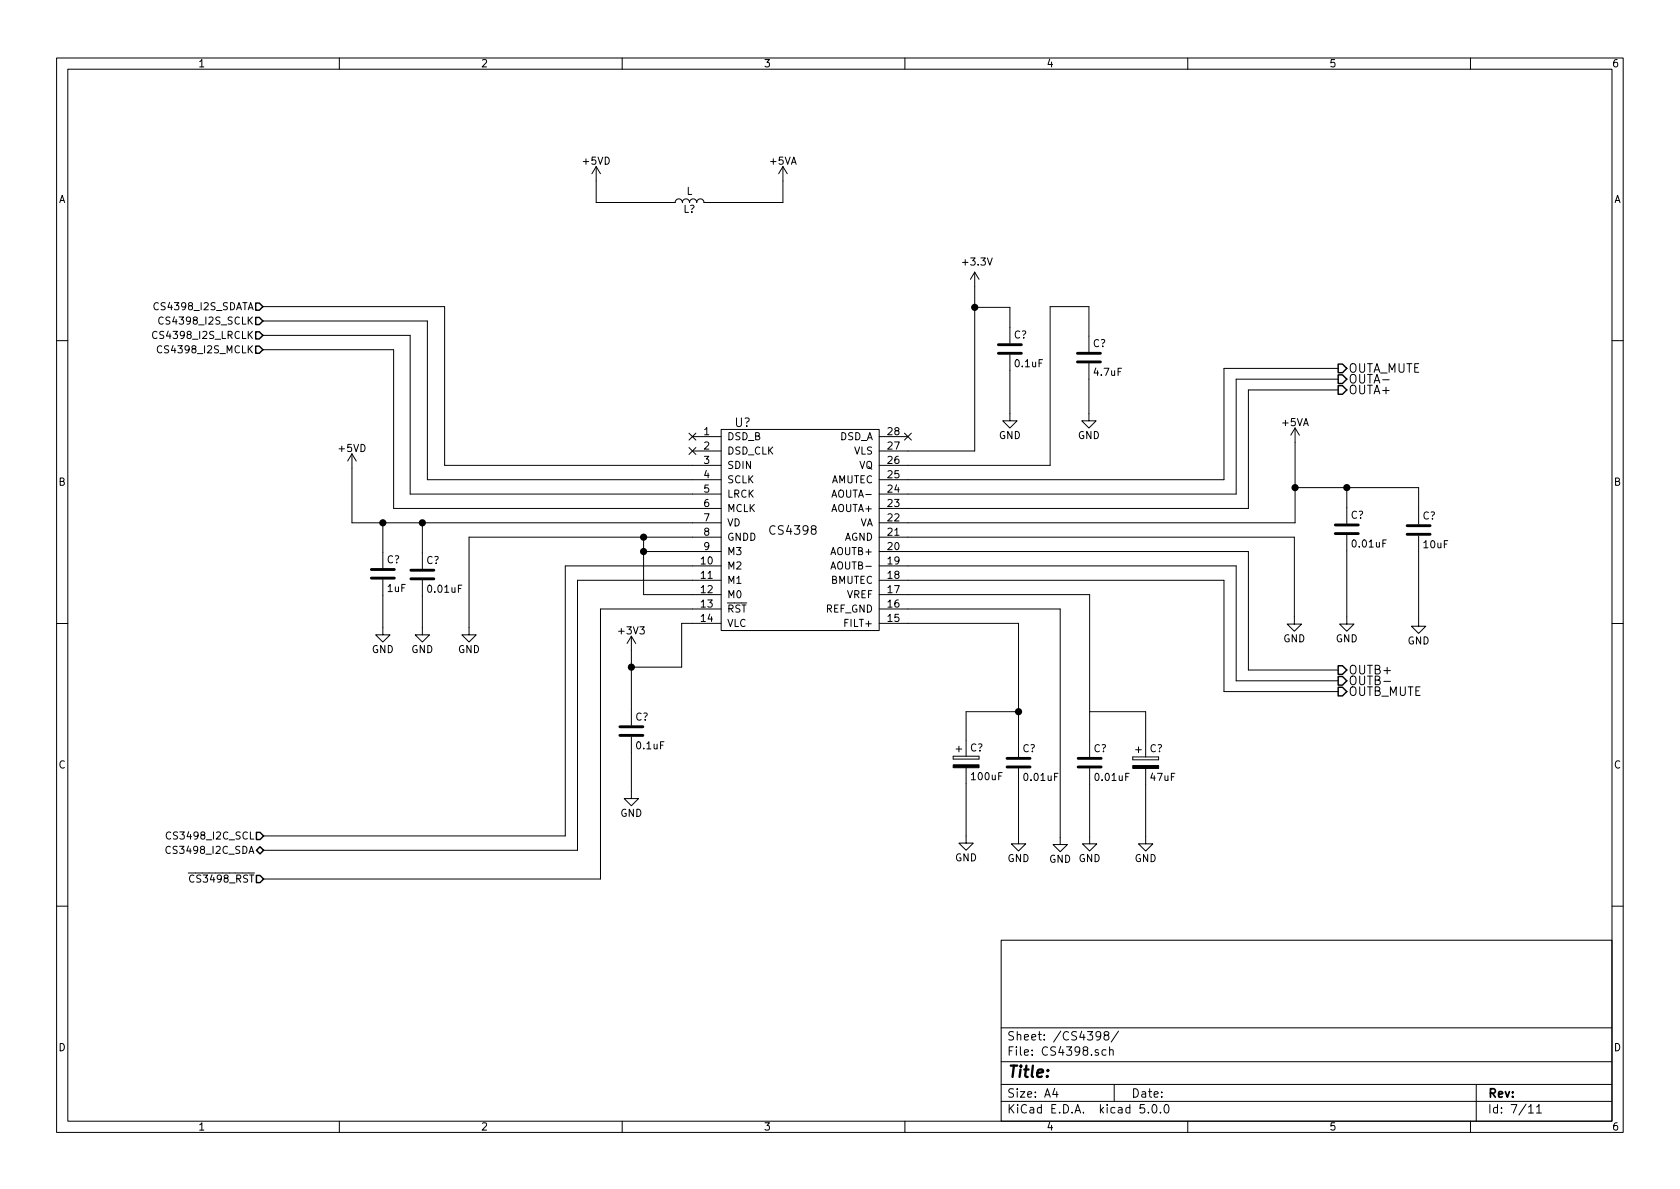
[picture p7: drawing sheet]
<svg xmlns="http://www.w3.org/2000/svg" width="297mm" height="210mm" viewBox="0 0 297 210" stroke-linecap="round" stroke-linejoin="round" font-family="sans-serif">
<g fill="none" stroke="#000" stroke-width=".18">
<path d="M10 10.3h277v189.9h-277zM12 12.2h273v186.1h-273zM60 10.3v1.9M110 10.3v1.9M160 10.3v1.9M210 10.3v1.9M260 10.3v1.9M105.4 29.5v6.3h14a.63 .63 0 0 1 .6-.6 .63 .63 0 0 1 .6 .6 .63 .63 0 0 1 .7-.6 .63 .63 0 0 1 .6 .6 .63 .63 0 0 1 .7-.6 .63 .63 0 0 1 .6 .6 .63 .63 0 0 1 .6-.6 .63 .63 0 0 1 .7 .6h13.9v-6.3M105.4 29.5l-.8 1.2M105.4 29.5l.8 1.2M138.4 29.5l-.7 1.2M138.4 29.5l.8 1.2"/>
<path d="M27.8 58.7a.51 .51 0 0 0-.7 0 .51 .51 0 0 0-.1 .6 .46 .46 0 0 0 .2 .5 .46 .46 0 0 0 .6-.1M28 53.6a.6 .6 0 0 0-.8 .5 .6 .6 0 0 0 .6 .7l.2-.1M28.9 56.2a.51 .51 0 0 0-.7 0 .51 .51 0 0 0-.1 .6 .46 .46 0 0 0 .2 .5 .46 .46 0 0 0 .6-.1M46.5 54.2h32.1v28.1h48.9M46.5 56.8h29.1v28h51.9M46.5 59.3h26v28.1h55M172.3 48.1v31.7h-16.9M172.3 54.4h6.3v6.3M172.3 48.1l-.7 1.3M172.3 48.1l.8 1.3M10 60.2h2M28.6 61.3a.6 .6 0 0 0-.8 .4 .6 .6 0 0 0 .6 .7l.2-.1"/>
<path d="M46.5 61.8h23.1v28.1h57.9M121.8 76.6l1.2 1.2M121.8 79.1l1.2 1.3M122.4 77.2h5.1M122.4 79.8h5.1M123 76.6l-1.2 1.2M123 79.1l-1.2 1.3M127.5 75.9h27.9v35.6h-27.9zM155.4 77.2h5.1M159.9 76.6l1.2 1.2M161.1 76.6l-1.2 1.2M178.6 62.7v11.7h1.2l-1.2 1.3-1.3-1.3h1.3"/>
<path d="M192.5 64.3v10.1h1.3l-1.3 1.3-1.2-1.3h1.2M192.5 62.2v-8h-6.8v28.1h-30.3M229 75.7v16.8h-73.6M229 75.7l-.8 1.3M229 75.7l.7 1.3M236.6 65.1h-20.2v19.7h-61M236.6 67.1h-18v20.3h-63.2M236.6 69h-15.9v20.9h-65.3M285 60.2h2M62.2 80.3v12.2h65.3M62.2 80.3l-.7 1.2M62.2 80.3l.8 1.2"/>
<path d="M67.7 92.5v8M74.7 92.5v8.1M113.8 97.5h13.7M113.8 95v10.2h13.7M127.5 95h-44.6v17.3h1.3l-1.3 1.2-1.2-1.2h1.2M155.4 95h73.5v15.4h1.2l-1.2 1.2-1.3-1.2h1.3M155.4 97.5h65.3v21h15.9M229 86.2h21.8v6.5M238.1 94.6v15.8h1.3l-1.3 1.2-1.2-1.2h1.2M238.1 86.2v6.4M250.8 94.7v16h1.3l-1.3 1.3-1.2-1.3h1.2M10 110.3h2"/>
<path d="M67.7 102.5v9.8h1.3l-1.3 1.2-1.3-1.2h1.3M74.7 102.6v9.7h1.2l-1.2 1.2-1.3-1.2h1.3M111.6 112.5l-.7 1.3M111.6 112.5v15.8M111.6 112.5l.8 1.3M127.5 110.2h-7v7.8h-8.9M127.5 100.1h-27.6v47.7h-53.3M127.5 102.6h-25.4v47.8h-55.5M127.5 107.7h-21.3v47.7h-59.6M146.9 100.6l.4-1.2 .5 1.2M155.4 107.7h32.1v41.6h1.2l-1.2 1.3-1.3-1.3h1.3M155.4 110.2h24.7v23.7"/>
<path d="M155.4 100.1h63.2v20.3h18M155.4 102.6h61v19.7h20.2M155.4 105.2h37.3v28.7M285 110.3h2M111.6 130.3v10.9h1.3l-1.3 1.3-1.2-1.3h1.2M168.5 133.7v.5zM168.5 134.2h4.6zM168.5 133.7h4.6zM169 132.5h1.1M169.5 131.9v1.1M170.8 135.8v13.3h1.3l-1.3 1.3-1.3-1.3h1.3M173.1 133.7v.5z"/>
<path d="M180.1 135.9v13.3h1.3l-1.3 1.3-1.3-1.3h1.3M180.1 125.9h-9.3v7.8M192.7 135.9v13.3h1.2l-1.2 1.3-1.3-1.3h1.3M192.7 125.9h9.9v8M200.3 133.9v.5zM200.3 134.4h4.6zM200.3 133.9h4.6zM200.8 132.6h1M201.3 132.1v1M202.6 135.9v13.3h1.2l-1.2 1.3-1.3-1.3h1.3M204.9 133.9v.5zM244.7 120.5h1.1"/>
<path d="M30.1 149.8a.6 .6 0 0 0-.8 .4 .6 .6 0 0 0 .6 .7l.2-.1M30.2 147.2a.6 .6 0 0 0-.9 .5 .6 .6 0 0 0 .6 .7l.3-.1M33.3 154.4h1.2M34.3 154.9a.6 .6 0 0 0-.8 .4 .6 .6 0 0 0 .6 .7l.2-.1M10 160.2h2M177 166.3h108v32h-108zM285 160.2h2M60 198.3v1.9M110 198.3v1.9M160 198.3v1.9M177 194.8h108M177 191.8h108"/>
<path d="M177 187.8h108M177 181.8h108M186.5 192.5l-.4 1h1M186.8 193v1M194.6 183.1v.1a.48 .48 0 0 1-.8 0v-.6a.48 .48 0 0 1 .8 0 1.27 1.27 0 0 1-.3 1.2l-.4 .1M195.5 183.1l-.3-.3 .1-.3a.48 .48 0 0 1 .8 .2l-.2 .3a.52 .52 0 0 0-.6 .2 .52 .52 0 0 0 0 .6l.5 .1 .2-.1a.48 .48 0 0 0-.1-.7h-.1M195.6 185.7l-.5-.1-.3 .3 .2 .6h.6M196.2 185.7l.2-.1 .4 .1v.9M196.2 185.1v1.5M197 191.8v3M197.8 182.3l-1.3 2M202.3 195.3h-.7l-.1 .7 .3-.1 .5 .1 .1 .2-.1 .5-.2 .1-.6-.1"/>
<path d="M203 196.7v.1M203.8 195.5l.2-.2a.8 .8 0 0 1 .6 .8 .8 .8 0 0 1-.6 .7l-.2-.1-.1-.4zM205.2 196.7v.1M206 195.5l.3-.2a.94 .94 0 0 1 0 1.5 .79 .79 0 0 1-.3-1.3zM210 198.3v1.9M260 198.3v1.9M261 191.8v6.5M270.3 195.8l.4-.5v1.5M270.3 196.8h.8M271.7 195.8l.4-.5v1.5M271.7 196.8h.8"/>
</g>
<g fill="none" stroke="#000" stroke-width=".51">
<path d="M176.5 62.5h4.1M176.5 61h4.1M190.5 62.5h4.1M190.5 64h4.1M236.1 94.4h4.1M236.1 92.8h4.1M248.8 94.5h4.1M248.8 93h4.1M65.7 102.2h4M65.7 100.7h4M72.6 102.4h4.1M72.6 100.8h4.1"/>
<path d="M109.6 130h4.1M109.6 128.5h4.1M178.1 135.6h4M178.1 134.1h4M190.6 135.6h4.1M190.6 134.1h4.1"/>
</g>
<g fill="#000" stroke="#000" stroke-width=".25">
<circle cx="172.3" cy="54.4" r=".51"/>
<circle cx="67.7" cy="92.5" r=".51"/>
<circle cx="74.7" cy="92.5" r=".51"/>
<circle cx="113.8" cy="97.5" r=".51"/>
<circle cx="113.8" cy="95" r=".51"/>
<circle cx="229" cy="86.2" r=".51"/>
<circle cx="238.1" cy="86.2" r=".51"/>
<circle cx="111.6" cy="118" r=".51"/>
<circle cx="180.1" cy="125.9" r=".51"/>
</g>
<path d="M168.5 135.2h4.6v.6h-4.6zM200.3 135.4h4.6v.5h-4.6z" fill="#000" stroke="#000" stroke-width=".18"/>
<g fill="none" stroke="#000" stroke-width=".25">
<path d="M45.2 53.6h.6l.7 .6-.7 .7h-.6zM45.2 56.1h.6l.7 .7-.7 .6h-.6zM45.2 58.7h.6l.7 .6-.7 .6h-.6zM45.2 61.2h.6l.7 .6-.7 .7h-.6zM236.6 68.2h.8l.7 .8-.7 .7h-.8zM236.6 66.3h.8l.7 .8-.7 .7h-.8zM236.6 64.4h.8l.7 .7-.7 .8h-.8zM236.6 119.6h.8l.7 .8-.7 .8h-.8zM236.6 117.7h.8l.7 .8-.7 .7h-.8zM236.6 121.5h.8l.7 .8-.7 .8h-.8zM45.3 147.2h.7l.6 .6-.6 .7h-.7zM45.3 150.4l.7-.7 .6 .7-.6 .6z"/>
<path d="M45.3 154.8h.7l.6 .6-.6 .7h-.7z"/>
</g>
<text font-size="2.8" x="178" y="190.5">Title:</text>
<g font-size="2.1">
<text x="238.4" y="65.9">OUTA_MUTE</text>
<text x="238.4" y="69.7">OUTA+</text>
<text x="238.4" y="67.8">OUTA-</text>
<text x="129.9" y="75.5">U?</text>
<text x="136.4" y="94.6">CS4398</text>
<text x="238.4" y="119.2">OUTB+</text>
<text x="238.4" y="123.1">OUTB_MUTE</text>
<text x="238.4" y="121.2">OUTB-</text>
<text x="178" y="184">Sheet: /CS4398/</text>
<text x="178" y="186.7">File: CS4398.sch</text>
<text x="178" y="196.9">KiCad E.D.A. kicad 5.0.0</text>
<text x="178" y="194.1">Size: A4</text>
<text x="200" y="194.1">Date:</text>
<text x="263" y="194.1">Rev:</text>
<text x="263" y="196.9">Id: 7/11</text>
</g>
<g font-size="1.8">
<text x="35" y="11.9">1</text>
<text x="85" y="11.9">2</text>
<text x="135" y="11.9">3</text>
<text x="185" y="11.9">4</text>
<text x="235" y="11.9">5</text>
<text x="285" y="11.9">6</text>
<text x="103.2" y="29.1">+5VD</text>
<text x="136.2" y="29.1">+5VA</text>
<text x="10.4" y="35.9">A</text>
<text x="121.4" y="34.5">L</text>
<text x="285.4" y="35.9">A</text>
<text x="120.8" y="37.6">L?</text>
<text x="170.4" y="47">+3.3V</text>
<text x="27.9" y="54.9">CS4398_I2S_SDATA</text>
<text x="28" y="59.9">CS4398_I2S_LRCLK</text>
<text x="29.1" y="57.4">CS4398_I2S_SCLK</text>
<text x="179.3" y="59.9">C?</text>
<text x="28.8" y="62.5">CS4398_I2S_MCLK</text>
<text x="179.6" y="64.9">0.1uF</text>
<text x="193.2" y="61.4">C?</text>
<text x="193.5" y="66.5">4.7uF</text>
<text x="124.5" y="77">1</text>
<text x="128.5" y="77.8">DSD_B</text>
<text x="148.4" y="77.8">DSD_A</text>
<text x="157" y="77">28</text>
<text x="176.6" y="77.6">GND</text>
<text x="190.6" y="77.6">GND</text>
<text x="226.7" y="75.4">+5VA</text>
<text x="60" y="79.9">+5VD</text>
<text x="124.5" y="79.5">2</text>
<text x="124.5" y="82">3</text>
<text x="128.5" y="80.4">DSD_CLK</text>
<text x="128.5" y="82.9">SDIN</text>
<text x="151" y="80.4">VLS</text>
<text x="151.9" y="82.9">VQ</text>
<text x="157" y="82">26</text>
<text x="157" y="79.5">27</text>
<text x="10.4" y="85.9">B</text>
<text x="124.5" y="84.6">4</text>
<text x="124.5" y="87.1">5</text>
<text x="124.5" y="89.7">6</text>
<text x="128.5" y="85.5">SCLK</text>
<text x="128.5" y="88">LRCK</text>
<text x="146.9" y="85.5">AMUTEC</text>
<text x="147.5" y="88">AOUTA-</text>
<text x="157" y="89.7">23</text>
<text x="157" y="87.1">24</text>
<text x="157" y="84.6">25</text>
<text x="285.4" y="85.9">B</text>
<text x="124.5" y="92.2">7</text>
<text x="124.5" y="94.7">8</text>
<text x="128.5" y="90.5">MCLK</text>
<text x="128.5" y="93.1">VD</text>
<text x="128.5" y="95.6">GNDD</text>
<text x="147.1" y="90.5">AOUTA+</text>
<text x="149.2" y="95.6">AGND</text>
<text x="152" y="93.1">VA</text>
<text x="157" y="94.7">21</text>
<text x="157" y="92.2">22</text>
<text x="238.8" y="91.7">C?</text>
<text x="251.5" y="91.9">C?</text>
<text x="68.4" y="99.6">C?</text>
<text x="75.4" y="99.7">C?</text>
<text x="124" y="99.8">10</text>
<text x="124.5" y="97.3">9</text>
<text x="128.5" y="98.2">M3</text>
<text x="128.5" y="100.7">M2</text>
<text x="147.1" y="98.2">AOUTB+</text>
<text x="147.5" y="100.7">AOUTB-</text>
<text x="157" y="97.3">20</text>
<text x="157" y="99.8">19</text>
<text x="239.3" y="96.8">0.01uF</text>
<text x="251.8" y="96.9">10uF</text>
<text x="68.6" y="104.7">1uF</text>
<text x="75.8" y="104.8">0.01uF</text>
<text x="124" y="102.4">11</text>
<text x="124" y="104.9">12</text>
<text x="124" y="107.4">13</text>
<text x="128.5" y="103.2">M1</text>
<text x="128.5" y="105.8">M0</text>
<text x="146.9" y="103.2">BMUTEC</text>
<text x="149.7" y="105.8">VREF</text>
<text x="157" y="107.4">16</text>
<text x="157" y="104.9">17</text>
<text x="157" y="102.4">18</text>
<text x="109.6" y="112.2">+3V3</text>
<text x="124" y="110">14</text>
<text x="128.5" y="108.3">RST</text>
<text x="128.5" y="110.9">VLC</text>
<text x="146" y="108.3">REF_GND</text>
<text x="149.7" y="110.9">FILT+</text>
<text x="157" y="110">15</text>
<text x="226.9" y="113.6">GND</text>
<text x="236.2" y="113.6">GND</text>
<text x="248.9" y="114">GND</text>
<text x="65.7" y="115.5">GND</text>
<text x="72.7" y="115.5">GND</text>
<text x="81" y="115.5">GND</text>
<text x="112.3" y="127.4">C?</text>
<text x="10.4" y="135.9">C</text>
<text x="112.6" y="132.5">0.1uF</text>
<text x="171.5" y="132.9">C?</text>
<text x="171.9" y="138">100uF</text>
<text x="180.8" y="133">C?</text>
<text x="193.4" y="133">C?</text>
<text x="203.3" y="133">C?</text>
<text x="285.4" y="135.9">C</text>
<text x="181.2" y="138.1">0.01uF</text>
<text x="193.8" y="138.1">0.01uF</text>
<text x="203.5" y="138.1">47uF</text>
<text x="30.4" y="148.5">CS3498_I2C_SCL</text>
<text x="109.7" y="144.4">GND</text>
<text x="30.3" y="151">CS3498_I2C_SDA</text>
<text x="168.9" y="152.3">GND</text>
<text x="178.1" y="152.4">GND</text>
<text x="185.5" y="152.6">GND</text>
<text x="190.7" y="152.4">GND</text>
<text x="200.6" y="152.4">GND</text>
<text x="34.2" y="156.1">CS3498_RST</text>
<text x="10.4" y="185.9">D</text>
<text x="285.4" y="185.9">D</text>
<text x="35" y="199.9">1</text>
<text x="85" y="199.9">2</text>
<text x="135" y="199.9">3</text>
<text x="185" y="199.9">4</text>
<text x="235" y="199.9">5</text>
<text x="285" y="199.9">6</text>
</g>
</svg>
